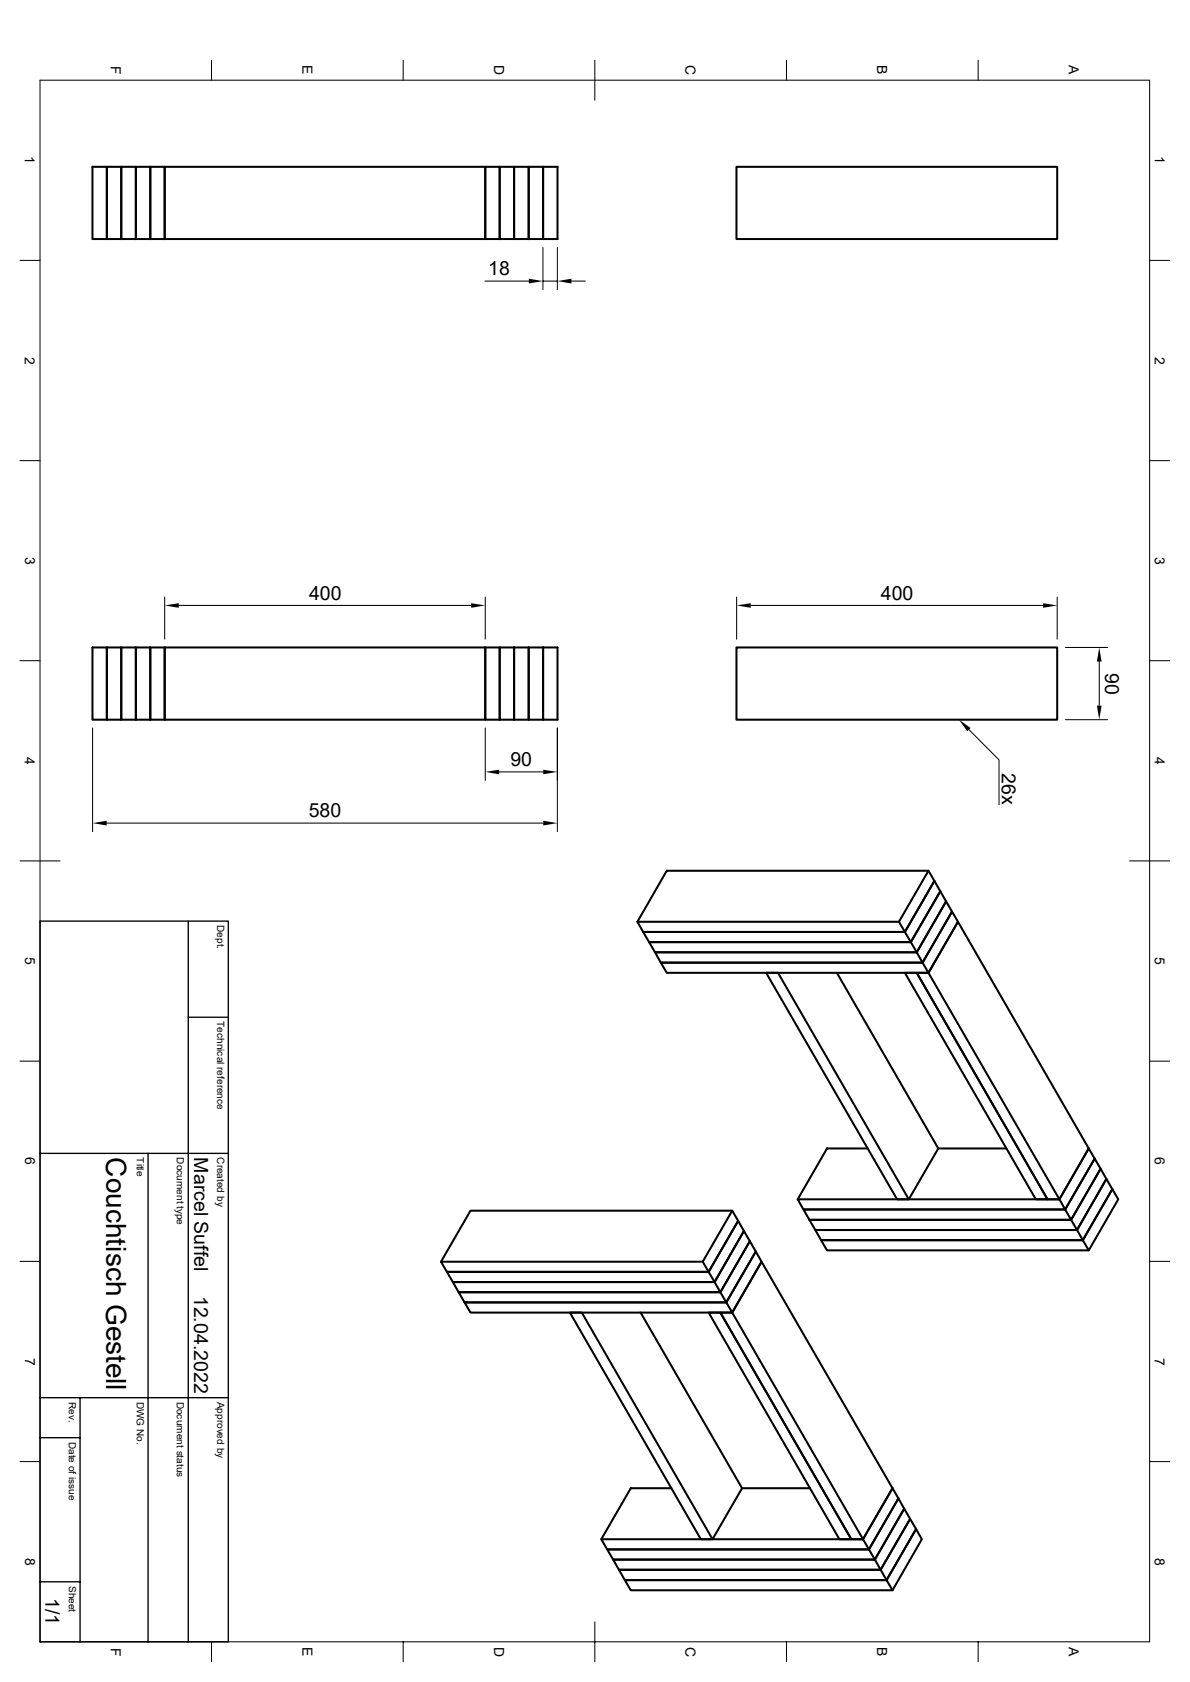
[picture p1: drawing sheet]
<svg xmlns="http://www.w3.org/2000/svg" width="297mm" height="420mm" viewBox="0 0 297 420" stroke-linecap="round" stroke-linejoin="round" font-family="sans-serif">
<g fill="none" stroke="#000" stroke-width=".51">
<path d="M23.1 41.7h3.6v18h3.6v-18h-3.6v18h-3.6zM30.3 41.7v18h3.6v-18h3.6M30.3 41.7h3.6v18h3.6v-18M37.5 41.7h3.6v18h-3.6zM41.1 41.7h80v18h-80zM121.1 41.7v18h3.6v-18h3.6v18h-3.6v-18zM128.3 41.7v18h3.7v-18h3.6M128.3 41.7h3.7v18h3.6v-18M135.6 41.7h3.5v18h-3.5zM183.8 41.7h80.1v18h-80.1zM23.1 161.7h3.6v18h3.6v-18h-3.6v18h-3.6zM30.3 161.7v18h3.6v-18h3.6"/>
<path d="M30.3 161.7h3.6v18h3.6v-18M37.5 161.7h3.6v18h-3.6zM41.1 161.7h80v18h-80zM121.1 161.7v18h3.6v-18h3.6v18h-3.6v-18zM128.3 161.7v18h3.7v-18h3.6M128.3 161.7h3.7v18h3.6v-18M135.6 161.7h3.5v18h-3.5zM183.8 161.7h80.1v18h-80.1zM231.7 217.4l-7.3 12.8M159.1 230.2h65.3l1.4 2.5h-65.3zM159.1 230.2l7.3-12.8h65.3l1.5 2.6-7.4 12.7 7.4-12.7 1.5 2.5-7.4 12.7-1.5-2.5h-65.3l1.5 2.5h65.3l7.4-12.7 1.4 2.6-7.3 12.7 7.3-12.7 1.5 2.5-7.3 12.8-1.5-2.6h-65.3l1.4 2.6h65.4l7.3-12.8 1.5 2.6-7.4 12.7 7.4-12.7 32.6 56.6-7.3 12.7 7.3-12.7 1.5 2.5-7.3 12.7 7.3-12.7 1.5 2.5-7.4 12.8-1.4-2.6h-65.4l1.5 2.6h65.3l7.4-12.8 1.4 2.6-7.3 12.7 7.3-12.7 1.5 2.5-7.3 12.8-1.5-2.6h-65.3l1.4 2.6h65.4l7.3-12.8 1.5 2.6-7.4 12.7M162 235.2h65.3l1.5 2.6h-65.3z"/>
<path d="M164.9 240.4h65.4l1.4 2.5h-65.3zM191.2 242.9h3l32.6 56.6h-2.9zM208.9 242.9l25.3 43.9-7.4 12.7M225.8 242.9h3l32.7 56.6h-3zM228.8 242.9h2.9l32.7 56.6h-2.9zM199.1 299.5h65.3l1.5 2.5h-65.4zM216.5 286.8h-10.1l-7.3 12.7M234.2 286.8h17M110.1 315h65.3l1.5 2.6h-65.4zM110.1 315l7.3-12.7h65.4l1.4 2.5-7.3 12.8 7.3-12.8 1.5 2.6-7.3 12.7-1.5-2.5h-65.4l1.5 2.5h65.4l7.3-12.7 1.5 2.5-7.4 12.8 7.4-12.8 1.4 2.6-7.3 12.7-1.5-2.5h-65.3l1.5 2.5h65.3l7.3-12.7 1.5 2.5-7.3 12.7 7.3-12.7 32.7 56.6-7.4 12.7 7.4-12.7 1.4 2.5-7.3 12.8 7.3-12.8 1.5 2.6-7.3 12.7-1.5-2.5h-65.3l1.4 2.5h65.4l7.3-12.7 1.5 2.6-7.4 12.7 7.4-12.7 1.4 2.5-7.3 12.7-1.5-2.5h-65.3l1.5 2.5h65.3l7.3-12.7 1.5 2.5-7.3 12.8M182.8 302.3l-7.4 12.7M202 304.6h65.3l1.5 2.5h-65.3z"/>
<path d="M204.9 309.7h65.4l1.4 2.5h-65.3zM113 320.1h65.4l1.4 2.6h-65.3zM116 325.2h65.3l1.5 2.5h-65.4zM142.2 327.7h3l32.6 56.6h-2.9zM159.9 327.7l25.3 43.9-7.4 12.7M176.9 327.7h2.9l32.7 56.6h-3zM179.8 327.7h3l32.6 56.6h-2.9zM167.6 371.6h-10.2l-7.3 12.7M185.2 371.6h17M150.1 384.3h65.3l1.5 2.6h-65.3zM153 389.4h65.4l1.4 2.6h-65.3zM156 394.5h65.3l1.5 2.6h-65.4z"/>
</g>
<g fill="none" stroke="#000" stroke-width=".25">
<path d="M52.8 15v5M100.6 15v5M148.5 15v10M196.3 15v5M244.1 15v5M10 20h276.9v390h-276.9zM5 65h5M121 70.2h11M135.5 61.8v10.5M135.5 70.2h3.6M139.1 61.8v10.5M142.6 70.2h3.5"/>
<path d="M286.9 65h5M5 115h5M286.9 115h5M41.1 149.1v10.5M44.6 151.2h73M121.1 149.1v10.5M183.9 149.1v10.5M187.4 151.2h72.9M263.9 149.1v10.5M5 165h5M265.9 179.7h10.5M265.9 161.7h10.5"/>
<path d="M274.4 165.2v11M286.9 165h5M23.1 181.8v25.8M121.1 181.8v13.1M124.6 192.7h11M139.1 181.8v25.8M241.8 182.2l7.5 7.5v11.3M5 215h10M26.6 205.5h109M281.9 215h10M5 265h5M286.9 265h5"/>
<path d="M5 315h5M286.9 315h5M5 365h5M286.9 365h5M52.8 410v5M100.6 410v5M148.5 405v10M196.3 410v5M244.1 410v5"/>
</g>
<path d="M10 230h47v180h-47zM47 230v180M47 254h10M10 288h47M37 288v122M10 359h10M10 349h47M20 349v61M10 395h10" fill="none" stroke="#000" stroke-width=".34"/>
<g fill="#000">
<path d="M132 69.6l3.5 .6-3.5 .6zM139.1 70.2l3.5-.6v1.2zM41.1 151.2l3.5-.6v1.2zM117.6 150.6l3.5 .6-3.5 .6zM183.9 151.2l3.5-.6v1.2zM260.3 150.6l3.6 .6-3.6 .6zM273.8 176.2h1.2l-.6 3.5zM274.4 161.7l.6 3.5h-1.2zM121.1 192.7l3.5-.5v1.1zM135.6 192.2l3.5 .5-3.5 .6zM239.4 179.7l2.8 2.1-.8 .8zM23.1 205.5l3.5-.6v1.2z"/>
<path d="M135.6 204.9l3.5 .6-3.5 .6z"/>
</g>
<text font-size="7" x="26.5" y="289" transform="rotate(90 26.5 289)">Couchtisch Gestell</text>
<g font-size="4.9">
<text x="121.9" y="68.7">18</text>
<text x="77.1" y="149.7">400</text>
<text x="219.9" y="149.7">400</text>
<text x="275.8" y="168" transform="rotate(90 275.8 168)">90</text>
<text x="127.4" y="191.3">90</text>
<text x="250" y="193.1" transform="rotate(90 250 193.1)">26x</text>
<text x="77" y="204.1">580</text>
<text x="48.5" y="289" transform="rotate(90 48.5 289)">Marcel Suffel</text>
<text x="48.5" y="323.5" transform="rotate(90 48.5 323.5)">12.04.2022</text>
<text x="11.3" y="399.1" transform="rotate(90 11.3 399.1)">1/1</text>
</g>
<g font-size="3.5">
<text x="27.6" y="16.4" transform="rotate(90 27.6 16.4)">F</text>
<text x="75.5" y="16.3" transform="rotate(90 75.5 16.3)">E</text>
<text x="123.3" y="16.3" transform="rotate(90 123.3 16.3)">D</text>
<text x="171.1" y="16.3" transform="rotate(90 171.1 16.3)">C</text>
<text x="218.9" y="16.3" transform="rotate(90 218.9 16.3)">B</text>
<text x="266.8" y="16.3" transform="rotate(90 266.8 16.3)">A</text>
<text x="6.2" y="39" transform="rotate(90 6.2 39)">1</text>
<text x="288.2" y="39" transform="rotate(90 288.2 39)">1</text>
<text x="6.2" y="89" transform="rotate(90 6.2 89)">2</text>
<text x="288.2" y="89" transform="rotate(90 288.2 89)">2</text>
<text x="6.3" y="139" transform="rotate(90 6.3 139)">3</text>
<text x="288.2" y="139" transform="rotate(90 288.2 139)">3</text>
<text x="6.2" y="189" transform="rotate(90 6.2 189)">4</text>
<text x="288.2" y="189" transform="rotate(90 288.2 189)">4</text>
<text x="6.3" y="239" transform="rotate(90 6.3 239)">5</text>
<text x="288.2" y="239" transform="rotate(90 288.2 239)">5</text>
<text x="6.3" y="289" transform="rotate(90 6.3 289)">6</text>
<text x="288.2" y="289" transform="rotate(90 288.2 289)">6</text>
<text x="6.3" y="339" transform="rotate(90 6.3 339)">7</text>
<text x="288.2" y="339" transform="rotate(90 288.2 339)">7</text>
<text x="6.3" y="389" transform="rotate(90 6.3 389)">8</text>
<text x="288.2" y="389" transform="rotate(90 288.2 389)">8</text>
<text x="27.6" y="411.4" transform="rotate(90 27.6 411.4)">F</text>
<text x="75.5" y="411.3" transform="rotate(90 75.5 411.3)">E</text>
<text x="123.3" y="411.2" transform="rotate(90 123.3 411.2)">D</text>
<text x="171.1" y="411.2" transform="rotate(90 171.1 411.2)">C</text>
<text x="218.9" y="411.3" transform="rotate(90 218.9 411.3)">B</text>
<text x="266.8" y="411.3" transform="rotate(90 266.8 411.3)">A</text>
</g>
<g font-size="2.5">
<text x="54.2" y="231" transform="rotate(90 54.2 231)">Dept.</text>
<text x="54.2" y="255" transform="rotate(90 54.2 255)">Technical reference</text>
<text x="34.2" y="289" transform="rotate(90 34.2 289)">Title</text>
<text x="44.2" y="289" transform="rotate(90 44.2 289)">Document type</text>
<text x="54.2" y="289" transform="rotate(90 54.2 289)">Created by</text>
<text x="17.2" y="350" transform="rotate(90 17.2 350)">Rev.</text>
<text x="34.2" y="350" transform="rotate(90 34.2 350)">DWG No.</text>
<text x="44.2" y="350" transform="rotate(90 44.2 350)">Document status</text>
<text x="54.2" y="350" transform="rotate(90 54.2 350)">Approved by</text>
<text x="17.2" y="360" transform="rotate(90 17.2 360)">Date of issue</text>
<text x="17.2" y="396" transform="rotate(90 17.2 396)">Sheet</text>
</g>
</svg>
